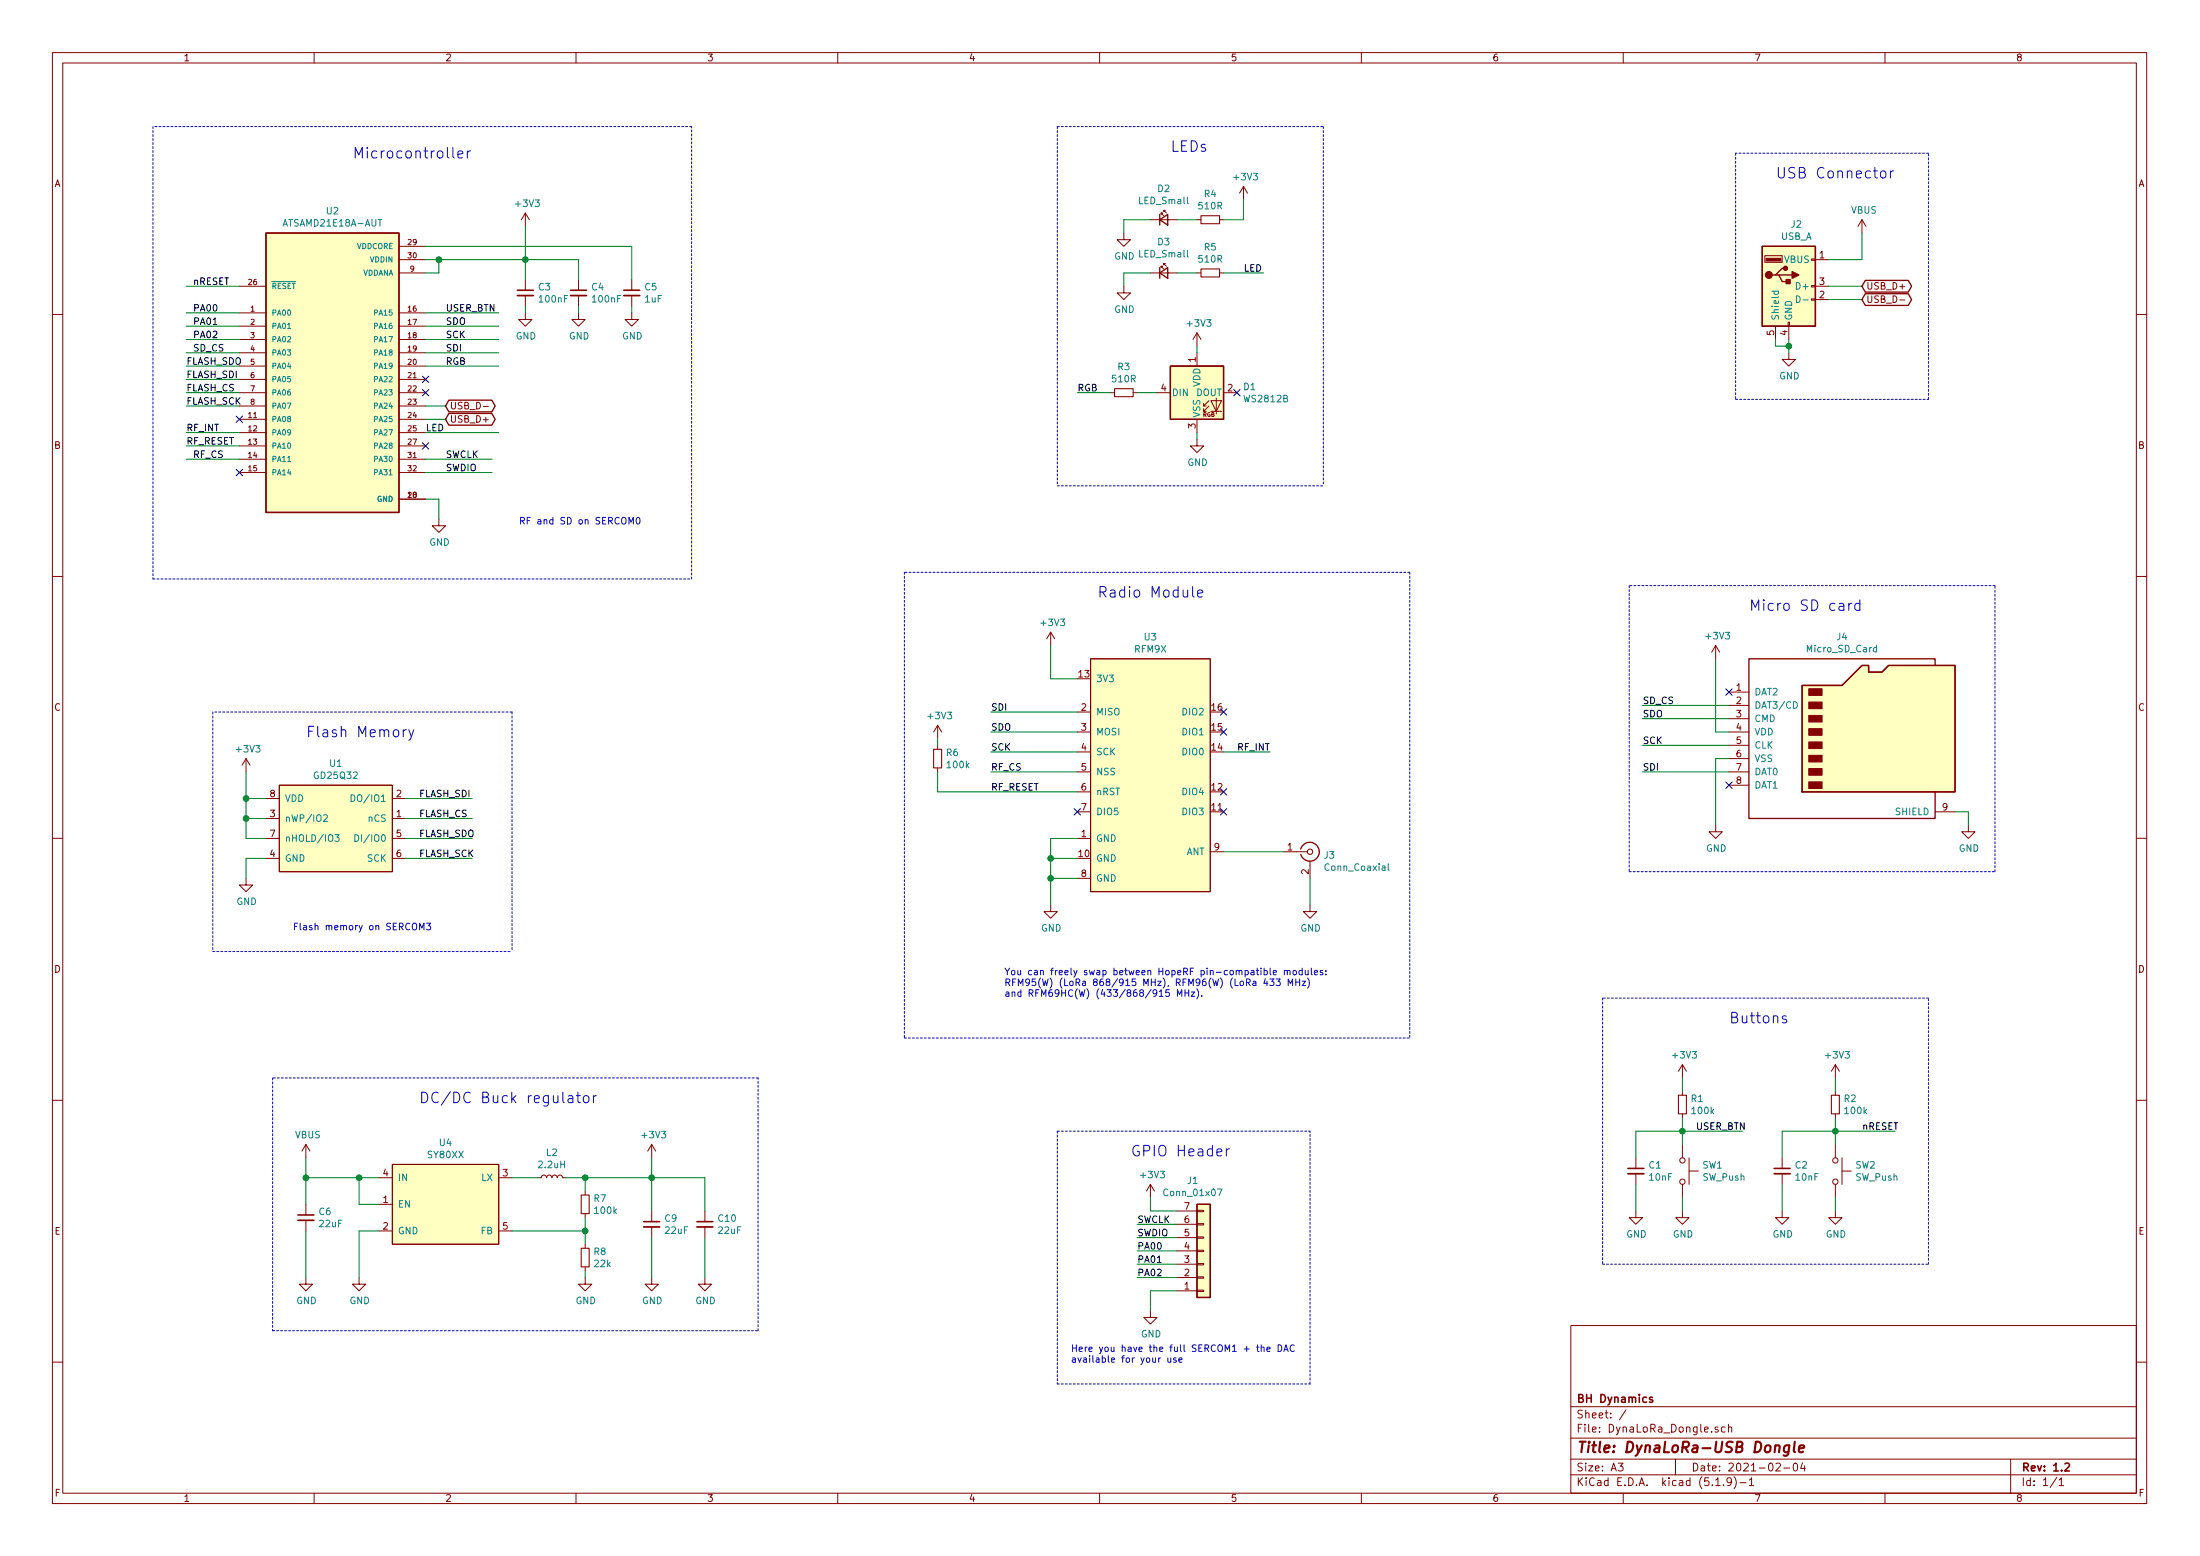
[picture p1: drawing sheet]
EESchema Schematic File Version 4
EELAYER 30 0
EELAYER END
$Descr A3 16535 11693
encoding utf-8
Sheet 1 1
Title "DynaLoRa-USB Dongle"
Date "2021-02-04"
Rev "1.2"
Comp "BH Dynamics"
Comment1 ""
Comment2 ""
Comment3 ""
Comment4 ""
$EndDescr
$Comp
L DynOSSAT:SY80XX U4
U 1 1
P 2850 8850
F 0 "U4" H 3350 9115 50  0000 C CNN
F 1 "SY80XX" H 3350 9024 50  0000 C CNN
F 2 "Package_TO_SOT_SMD:SOT-23-5" H 3150 8700 50  0001 C CNN
F 3 "" H 3150 8700 50  0001 C CNN
	1    2850 8850
	1    0    0    -1  
$EndComp
$Comp
L Device:C_Small C6
U 1 1
P 2300 9150
F 0 "C6" H 2392 9196 50  0000 L CNN
F 1 "22uF" H 2392 9105 50  0000 L CNN
F 2 "Capacitor_SMD:C_0603_1608Metric" H 2300 9150 50  0001 C CNN
F 3 "~" H 2300 9150 50  0001 C CNN
	1    2300 9150
	1    0    0    -1  
$EndComp
Wire Wire Line
	2850 8850 2700 8850
Wire Wire Line
	2300 8850 2300 9050
Wire Wire Line
	2850 9050 2700 9050
Wire Wire Line
	2700 9050 2700 8850
Connection ~ 2700 8850
Wire Wire Line
	2700 8850 2300 8850
Wire Wire Line
	2700 9250 2700 9600
Wire Wire Line
	2300 9250 2300 9600
$Comp
L power:GND #PWR027
U 1 1
P 2300 9600
F 0 "#PWR027" H 2300 9350 50  0001 C CNN
F 1 "GND" H 2305 9427 50  0000 C CNN
F 2 "" H 2300 9600 50  0001 C CNN
F 3 "" H 2300 9600 50  0001 C CNN
	1    2300 9600
	1    0    0    -1  
$EndComp
$Comp
L power:GND #PWR028
U 1 1
P 2700 9600
F 0 "#PWR028" H 2700 9350 50  0001 C CNN
F 1 "GND" H 2705 9427 50  0000 C CNN
F 2 "" H 2700 9600 50  0001 C CNN
F 3 "" H 2700 9600 50  0001 C CNN
	1    2700 9600
	1    0    0    -1  
$EndComp
Wire Wire Line
	2700 9250 2850 9250
$Comp
L Device:R_Small R7
U 1 1
P 4400 9050
F 0 "R7" H 4459 9096 50  0000 L CNN
F 1 "100k" H 4459 9005 50  0000 L CNN
F 2 "Resistor_SMD:R_0402_1005Metric" H 4400 9050 50  0001 C CNN
F 3 "~" H 4400 9050 50  0001 C CNN
	1    4400 9050
	1    0    0    -1  
$EndComp
$Comp
L Device:R_Small R8
U 1 1
P 4400 9450
F 0 "R8" H 4459 9496 50  0000 L CNN
F 1 "22k" H 4459 9405 50  0000 L CNN
F 2 "Resistor_SMD:R_0402_1005Metric" H 4400 9450 50  0001 C CNN
F 3 "~" H 4400 9450 50  0001 C CNN
	1    4400 9450
	1    0    0    -1  
$EndComp
$Comp
L power:GND #PWR031
U 1 1
P 4400 9600
F 0 "#PWR031" H 4400 9350 50  0001 C CNN
F 1 "GND" H 4405 9427 50  0000 C CNN
F 2 "" H 4400 9600 50  0001 C CNN
F 3 "" H 4400 9600 50  0001 C CNN
	1    4400 9600
	1    0    0    -1  
$EndComp
Wire Wire Line
	3850 9250 4400 9250
Wire Wire Line
	4400 9250 4400 9150
Wire Wire Line
	4400 9250 4400 9350
Connection ~ 4400 9250
Wire Wire Line
	4400 9550 4400 9600
$Comp
L Device:L_Small L2
U 1 1
P 4150 8850
F 0 "L2" V 4335 8850 50  0000 C CNN
F 1 "2.2uH" V 4244 8850 50  0000 C CNN
F 2 "Inductor_SMD:L_1210_3225Metric" H 4150 8850 50  0001 C CNN
F 3 "~" H 4150 8850 50  0001 C CNN
	1    4150 8850
	0    -1   -1   0   
$EndComp
Wire Wire Line
	4250 8850 4400 8850
Wire Wire Line
	4400 8850 4400 8950
Wire Wire Line
	4050 8850 3850 8850
$Comp
L Device:C_Small C9
U 1 1
P 4900 9200
F 0 "C9" H 4992 9246 50  0000 L CNN
F 1 "22uF" H 4992 9155 50  0000 L CNN
F 2 "Capacitor_SMD:C_0603_1608Metric" H 4900 9200 50  0001 C CNN
F 3 "~" H 4900 9200 50  0001 C CNN
	1    4900 9200
	1    0    0    -1  
$EndComp
$Comp
L Device:C_Small C10
U 1 1
P 5300 9200
F 0 "C10" H 5392 9246 50  0000 L CNN
F 1 "22uF" H 5392 9155 50  0000 L CNN
F 2 "Capacitor_SMD:C_0603_1608Metric" H 5300 9200 50  0001 C CNN
F 3 "~" H 5300 9200 50  0001 C CNN
	1    5300 9200
	1    0    0    -1  
$EndComp
Wire Wire Line
	4400 8850 4900 8850
Wire Wire Line
	4900 8850 4900 9100
Connection ~ 4400 8850
Wire Wire Line
	4900 8850 5300 8850
Wire Wire Line
	5300 8850 5300 9100
Connection ~ 4900 8850
$Comp
L power:GND #PWR034
U 1 1
P 4900 9600
F 0 "#PWR034" H 4900 9350 50  0001 C CNN
F 1 "GND" H 4905 9427 50  0000 C CNN
F 2 "" H 4900 9600 50  0001 C CNN
F 3 "" H 4900 9600 50  0001 C CNN
	1    4900 9600
	1    0    0    -1  
$EndComp
$Comp
L power:GND #PWR035
U 1 1
P 5300 9600
F 0 "#PWR035" H 5300 9350 50  0001 C CNN
F 1 "GND" H 5305 9427 50  0000 C CNN
F 2 "" H 5300 9600 50  0001 C CNN
F 3 "" H 5300 9600 50  0001 C CNN
	1    5300 9600
	1    0    0    -1  
$EndComp
Wire Wire Line
	4900 9300 4900 9600
Wire Wire Line
	5300 9300 5300 9600
$Comp
L power:+3V3 #PWR033
U 1 1
P 4900 8700
F 0 "#PWR033" H 4900 8550 50  0001 C CNN
F 1 "+3V3" H 4915 8873 50  0000 C CNN
F 2 "" H 4900 8700 50  0001 C CNN
F 3 "" H 4900 8700 50  0001 C CNN
	1    4900 8700
	1    0    0    -1  
$EndComp
$Comp
L power:VBUS #PWR026
U 1 1
P 2300 8700
F 0 "#PWR026" H 2300 8550 50  0001 C CNN
F 1 "VBUS" H 2315 8873 50  0000 C CNN
F 2 "" H 2300 8700 50  0001 C CNN
F 3 "" H 2300 8700 50  0001 C CNN
	1    2300 8700
	1    0    0    -1  
$EndComp
Wire Wire Line
	4900 8700 4900 8850
Wire Wire Line
	2300 8700 2300 8850
Connection ~ 2300 8850
$Comp
L Device:R_Small R2
U 1 1
P 13800 8300
F 0 "R2" H 13859 8346 50  0000 L CNN
F 1 "100k" H 13859 8255 50  0000 L CNN
F 2 "Resistor_SMD:R_0402_1005Metric" H 13800 8300 50  0001 C CNN
F 3 "~" H 13800 8300 50  0001 C CNN
	1    13800 8300
	1    0    0    -1  
$EndComp
$Comp
L Switch:SW_Push SW2
U 1 1
P 13800 8800
F 0 "SW2" V 13754 8948 50  0000 L CNN
F 1 "SW_Push" V 13845 8948 50  0000 L CNN
F 2 "DynOSSAT:SW_SPST_B3U-3000P" H 13800 9000 50  0001 C CNN
F 3 "~" H 13800 9000 50  0001 C CNN
	1    13800 8800
	0    1    1    0   
$EndComp
Wire Wire Line
	13800 8600 13800 8500
$Comp
L power:GND #PWR08
U 1 1
P 13800 9100
F 0 "#PWR08" H 13800 8850 50  0001 C CNN
F 1 "GND" H 13805 8927 50  0000 C CNN
F 2 "" H 13800 9100 50  0001 C CNN
F 3 "" H 13800 9100 50  0001 C CNN
	1    13800 9100
	1    0    0    -1  
$EndComp
Wire Wire Line
	13800 9000 13800 9100
Wire Wire Line
	13800 8500 14250 8500
Connection ~ 13800 8500
Wire Wire Line
	13800 8500 13800 8400
$Comp
L power:+3V3 #PWR07
U 1 1
P 13800 8100
F 0 "#PWR07" H 13800 7950 50  0001 C CNN
F 1 "+3V3" H 13815 8273 50  0000 C CNN
F 2 "" H 13800 8100 50  0001 C CNN
F 3 "" H 13800 8100 50  0001 C CNN
	1    13800 8100
	1    0    0    -1  
$EndComp
Wire Wire Line
	13800 8100 13800 8200
Text Label 14000 8500 0    50   ~ 0
nRESET
$Comp
L LED:WS2812B D1
U 1 1
P 9000 2950
F 0 "D1" H 9344 2996 50  0000 L CNN
F 1 "WS2812B" H 9344 2905 50  0000 L CNN
F 2 "DynOSSAT:LED_SK6812MINI_PLCC4_3.5x3.5mm_P1.75mm" H 9050 2650 50  0001 L TNN
F 3 "https://cdn-shop.adafruit.com/datasheets/WS2812B.pdf" H 9100 2575 50  0001 L TNN
	1    9000 2950
	1    0    0    -1  
$EndComp
$Comp
L Device:LED_Small D2
U 1 1
P 8750 1650
F 0 "D2" H 8750 1885 50  0000 C CNN
F 1 "LED_Small" H 8750 1794 50  0000 C CNN
F 2 "LED_SMD:LED_0805_2012Metric" V 8750 1650 50  0001 C CNN
F 3 "~" V 8750 1650 50  0001 C CNN
	1    8750 1650
	1    0    0    -1  
$EndComp
$Comp
L Device:LED_Small D3
U 1 1
P 8750 2050
F 0 "D3" H 8750 2285 50  0000 C CNN
F 1 "LED_Small" H 8750 2194 50  0000 C CNN
F 2 "LED_SMD:LED_0805_2012Metric" V 8750 2050 50  0001 C CNN
F 3 "~" V 8750 2050 50  0001 C CNN
	1    8750 2050
	1    0    0    -1  
$EndComp
$Comp
L Device:R_Small R4
U 1 1
P 9100 1650
F 0 "R4" V 8904 1650 50  0000 C CNN
F 1 "510R" V 8995 1650 50  0000 C CNN
F 2 "Resistor_SMD:R_0402_1005Metric" H 9100 1650 50  0001 C CNN
F 3 "~" H 9100 1650 50  0001 C CNN
	1    9100 1650
	0    1    1    0   
$EndComp
$Comp
L Device:R_Small R5
U 1 1
P 9100 2050
F 0 "R5" V 8904 2050 50  0000 C CNN
F 1 "510R" V 8995 2050 50  0000 C CNN
F 2 "Resistor_SMD:R_0402_1005Metric" H 9100 2050 50  0001 C CNN
F 3 "~" H 9100 2050 50  0001 C CNN
	1    9100 2050
	0    1    1    0   
$EndComp
Wire Wire Line
	8850 1650 9000 1650
Wire Wire Line
	8850 2050 9000 2050
$Comp
L Device:R_Small R3
U 1 1
P 8450 2950
F 0 "R3" V 8254 2950 50  0000 C CNN
F 1 "510R" V 8345 2950 50  0000 C CNN
F 2 "Resistor_SMD:R_0402_1005Metric" H 8450 2950 50  0001 C CNN
F 3 "~" H 8450 2950 50  0001 C CNN
	1    8450 2950
	0    1    1    0   
$EndComp
Wire Wire Line
	8550 2950 8700 2950
NoConn ~ 9300 2950
$Comp
L power:GND #PWR019
U 1 1
P 9000 3300
F 0 "#PWR019" H 9000 3050 50  0001 C CNN
F 1 "GND" H 9005 3127 50  0000 C CNN
F 2 "" H 9000 3300 50  0001 C CNN
F 3 "" H 9000 3300 50  0001 C CNN
	1    9000 3300
	1    0    0    -1  
$EndComp
Wire Wire Line
	9000 3250 9000 3300
$Comp
L power:+3V3 #PWR018
U 1 1
P 9000 2600
F 0 "#PWR018" H 9000 2450 50  0001 C CNN
F 1 "+3V3" H 9015 2773 50  0000 C CNN
F 2 "" H 9000 2600 50  0001 C CNN
F 3 "" H 9000 2600 50  0001 C CNN
	1    9000 2600
	1    0    0    -1  
$EndComp
Wire Wire Line
	9000 2600 9000 2650
Wire Wire Line
	8350 2950 8100 2950
Text Label 8100 2950 0    50   ~ 0
RGB
Wire Wire Line
	9200 1650 9350 1650
Wire Wire Line
	9350 1650 9350 1500
Wire Wire Line
	9200 2050 9500 2050
Wire Wire Line
	8650 2050 8450 2050
Wire Wire Line
	8450 2050 8450 2150
Wire Wire Line
	8650 1650 8450 1650
Wire Wire Line
	8450 1650 8450 1750
$Comp
L power:GND #PWR016
U 1 1
P 8450 1750
F 0 "#PWR016" H 8450 1500 50  0001 C CNN
F 1 "GND" H 8455 1577 50  0000 C CNN
F 2 "" H 8450 1750 50  0001 C CNN
F 3 "" H 8450 1750 50  0001 C CNN
	1    8450 1750
	1    0    0    -1  
$EndComp
$Comp
L power:GND #PWR017
U 1 1
P 8450 2150
F 0 "#PWR017" H 8450 1900 50  0001 C CNN
F 1 "GND" H 8455 1977 50  0000 C CNN
F 2 "" H 8450 2150 50  0001 C CNN
F 3 "" H 8450 2150 50  0001 C CNN
	1    8450 2150
	1    0    0    -1  
$EndComp
Text Label 9350 2050 0    50   ~ 0
LED
$Comp
L power:+3V3 #PWR020
U 1 1
P 9350 1500
F 0 "#PWR020" H 9350 1350 50  0001 C CNN
F 1 "+3V3" H 9365 1673 50  0000 C CNN
F 2 "" H 9350 1500 50  0001 C CNN
F 3 "" H 9350 1500 50  0001 C CNN
	1    9350 1500
	1    0    0    -1  
$EndComp
$Comp
L Device:R_Small R1
U 1 1
P 12650 8300
F 0 "R1" H 12709 8346 50  0000 L CNN
F 1 "100k" H 12709 8255 50  0000 L CNN
F 2 "Resistor_SMD:R_0402_1005Metric" H 12650 8300 50  0001 C CNN
F 3 "~" H 12650 8300 50  0001 C CNN
	1    12650 8300
	1    0    0    -1  
$EndComp
$Comp
L Switch:SW_Push SW1
U 1 1
P 12650 8800
F 0 "SW1" V 12604 8948 50  0000 L CNN
F 1 "SW_Push" V 12695 8948 50  0000 L CNN
F 2 "DynOSSAT:SW_SPST_B3U-3000P" H 12650 9000 50  0001 C CNN
F 3 "~" H 12650 9000 50  0001 C CNN
	1    12650 8800
	0    1    1    0   
$EndComp
Wire Wire Line
	12650 8600 12650 8500
$Comp
L power:GND #PWR03
U 1 1
P 12650 9100
F 0 "#PWR03" H 12650 8850 50  0001 C CNN
F 1 "GND" H 12655 8927 50  0000 C CNN
F 2 "" H 12650 9100 50  0001 C CNN
F 3 "" H 12650 9100 50  0001 C CNN
	1    12650 9100
	1    0    0    -1  
$EndComp
Wire Wire Line
	12650 9000 12650 9100
Wire Wire Line
	12650 8500 13100 8500
Connection ~ 12650 8500
Wire Wire Line
	12650 8500 12650 8400
$Comp
L power:+3V3 #PWR02
U 1 1
P 12650 8100
F 0 "#PWR02" H 12650 7950 50  0001 C CNN
F 1 "+3V3" H 12665 8273 50  0000 C CNN
F 2 "" H 12650 8100 50  0001 C CNN
F 3 "" H 12650 8100 50  0001 C CNN
	1    12650 8100
	1    0    0    -1  
$EndComp
Wire Wire Line
	12650 8100 12650 8200
Text Label 12750 8500 0    50   ~ 0
USER_BTN
$Comp
L Device:C_Small C1
U 1 1
P 12300 8800
F 0 "C1" H 12392 8846 50  0000 L CNN
F 1 "10nF" H 12392 8755 50  0000 L CNN
F 2 "Capacitor_SMD:C_0402_1005Metric" H 12300 8800 50  0001 C CNN
F 3 "~" H 12300 8800 50  0001 C CNN
	1    12300 8800
	1    0    0    -1  
$EndComp
$Comp
L Device:C_Small C2
U 1 1
P 13400 8800
F 0 "C2" H 13492 8846 50  0000 L CNN
F 1 "10nF" H 13492 8755 50  0000 L CNN
F 2 "Capacitor_SMD:C_0402_1005Metric" H 13400 8800 50  0001 C CNN
F 3 "~" H 13400 8800 50  0001 C CNN
	1    13400 8800
	1    0    0    -1  
$EndComp
Wire Wire Line
	13400 8700 13400 8500
Wire Wire Line
	13400 8500 13800 8500
$Comp
L power:GND #PWR06
U 1 1
P 13400 9100
F 0 "#PWR06" H 13400 8850 50  0001 C CNN
F 1 "GND" H 13405 8927 50  0000 C CNN
F 2 "" H 13400 9100 50  0001 C CNN
F 3 "" H 13400 9100 50  0001 C CNN
	1    13400 9100
	1    0    0    -1  
$EndComp
Wire Wire Line
	13400 9100 13400 8900
Wire Wire Line
	12300 8700 12300 8500
Wire Wire Line
	12300 8500 12650 8500
$Comp
L power:GND #PWR01
U 1 1
P 12300 9100
F 0 "#PWR01" H 12300 8850 50  0001 C CNN
F 1 "GND" H 12305 8927 50  0000 C CNN
F 2 "" H 12300 9100 50  0001 C CNN
F 3 "" H 12300 9100 50  0001 C CNN
	1    12300 9100
	1    0    0    -1  
$EndComp
Wire Wire Line
	12300 9100 12300 8900
$Comp
L Device:C_Small C5
U 1 1
P 4750 2200
F 0 "C5" H 4842 2246 50  0000 L CNN
F 1 "1uF" H 4842 2155 50  0000 L CNN
F 2 "Capacitor_SMD:C_0603_1608Metric" H 4750 2200 50  0001 C CNN
F 3 "~" H 4750 2200 50  0001 C CNN
	1    4750 2200
	1    0    0    -1  
$EndComp
$Comp
L Device:C_Small C3
U 1 1
P 3950 2200
F 0 "C3" H 4042 2246 50  0000 L CNN
F 1 "100nF" H 4042 2155 50  0000 L CNN
F 2 "Capacitor_SMD:C_0402_1005Metric" H 3950 2200 50  0001 C CNN
F 3 "~" H 3950 2200 50  0001 C CNN
	1    3950 2200
	1    0    0    -1  
$EndComp
$Comp
L Device:C_Small C4
U 1 1
P 4350 2200
F 0 "C4" H 4442 2246 50  0000 L CNN
F 1 "100nF" H 4442 2155 50  0000 L CNN
F 2 "Capacitor_SMD:C_0402_1005Metric" H 4350 2200 50  0001 C CNN
F 3 "~" H 4350 2200 50  0001 C CNN
	1    4350 2200
	1    0    0    -1  
$EndComp
Text Label 1450 2150 0    50   ~ 0
nRESET
Text Label 3350 3450 0    50   ~ 0
SWCLK
Text Label 3350 3550 0    50   ~ 0
SWDIO
$Comp
L power:GND #PWR09
U 1 1
P 3300 3900
F 0 "#PWR09" H 3300 3650 50  0001 C CNN
F 1 "GND" H 3305 3727 50  0000 C CNN
F 2 "" H 3300 3900 50  0001 C CNN
F 3 "" H 3300 3900 50  0001 C CNN
	1    3300 3900
	1    0    0    -1  
$EndComp
$Comp
L power:+3V3 #PWR010
U 1 1
P 3950 1700
F 0 "#PWR010" H 3950 1550 50  0001 C CNN
F 1 "+3V3" H 3965 1873 50  0000 C CNN
F 2 "" H 3950 1700 50  0001 C CNN
F 3 "" H 3950 1700 50  0001 C CNN
	1    3950 1700
	1    0    0    -1  
$EndComp
Text GLabel 3350 3050 2    50   BiDi ~ 0
USB_D-
Text GLabel 3350 3150 2    50   BiDi ~ 0
USB_D+
$Comp
L DynOSSAT:ATSAMD21E18A-AUT U2
U 1 1
P 2500 2750
F 0 "U2" H 2500 3917 50  0000 C CNN
F 1 "ATSAMD21E18A-AUT" H 2500 3826 50  0000 C CNN
F 2 "DynOSSAT:QFP80P900X900X120-32N" H 2500 2750 50  0001 L BNN
F 3 "" H 2500 2750 50  0001 L BNN
F 4 "8.0" H 2500 2750 50  0001 L BNN "PIN_COUNT_E"
F 5 "8.0" H 2500 2750 50  0001 L BNN "PIN_COUNT_D"
F 6 "7.1" H 2500 2750 50  0001 L BNN "E1_MAX"
F 7 "0.375" H 2500 2750 50  0001 L BNN "B_NOM"
F 8 "6.9" H 2500 2750 50  0001 L BNN "D1_MIN"
F 9 "0.0" H 2500 2750 50  0001 L BNN "D2_NOM"
F 10 "7.1" H 2500 2750 50  0001 L BNN "D1_MAX"
F 11 "8.75" H 2500 2750 50  0001 L BNN "E_MIN"
F 12 "1.2" H 2500 2750 50  0001 L BNN "A_MAX"
F 13 "9.25" H 2500 2750 50  0001 L BNN "E_MAX"
F 14 "0.45" H 2500 2750 50  0001 L BNN "L_MIN"
F 15 "0.75" H 2500 2750 50  0001 L BNN "L_MAX"
F 16 "IPC 7351B" H 2500 2750 50  0001 L BNN "STANDARD"
F 17 "7.0" H 2500 2750 50  0001 L BNN "D1_NOM"
F 18 "9.0" H 2500 2750 50  0001 L BNN "E_NOM"
F 19 "0.6" H 2500 2750 50  0001 L BNN "L_NOM"
F 20 "23132" H 2500 2750 50  0001 L BNN "SNAPEDA_PACKAGE_ID"
F 21 "0.0" H 2500 2750 50  0001 L BNN "E2_NOM"
F 22 "0.3" H 2500 2750 50  0001 L BNN "B_MIN"
F 23 "0.45" H 2500 2750 50  0001 L BNN "B_MAX"
F 24 "0.1" H 2500 2750 50  0001 L BNN "A1_MIN"
F 25 "Microchip" H 2500 2750 50  0001 L BNN "MANUFACTURER"
F 26 "9.0" H 2500 2750 50  0001 L BNN "D_NOM"
F 27 "9.25" H 2500 2750 50  0001 L BNN "D_MAX"
F 28 "0.8" H 2500 2750 50  0001 L BNN "ENOM"
F 29 "8.75" H 2500 2750 50  0001 L BNN "D_MIN"
F 30 "6.9" H 2500 2750 50  0001 L BNN "E1_MIN"
F 31 "7.0" H 2500 2750 50  0001 L BNN "E1_NOM"
	1    2500 2750
	1    0    0    -1  
$EndComp
Wire Wire Line
	4750 1850 4750 2100
Wire Wire Line
	4350 2100 4350 1950
Wire Wire Line
	4350 1950 3950 1950
Wire Wire Line
	3200 2050 3300 2050
Wire Wire Line
	3300 2050 3300 1950
Wire Wire Line
	3300 1950 3200 1950
Wire Wire Line
	3950 2100 3950 1950
Connection ~ 3950 1950
Wire Wire Line
	3950 1950 3950 1700
$Comp
L power:GND #PWR013
U 1 1
P 4750 2350
F 0 "#PWR013" H 4750 2100 50  0001 C CNN
F 1 "GND" H 4755 2177 50  0000 C CNN
F 2 "" H 4750 2350 50  0001 C CNN
F 3 "" H 4750 2350 50  0001 C CNN
	1    4750 2350
	1    0    0    -1  
$EndComp
$Comp
L power:GND #PWR012
U 1 1
P 4350 2350
F 0 "#PWR012" H 4350 2100 50  0001 C CNN
F 1 "GND" H 4355 2177 50  0000 C CNN
F 2 "" H 4350 2350 50  0001 C CNN
F 3 "" H 4350 2350 50  0001 C CNN
	1    4350 2350
	1    0    0    -1  
$EndComp
$Comp
L power:GND #PWR011
U 1 1
P 3950 2350
F 0 "#PWR011" H 3950 2100 50  0001 C CNN
F 1 "GND" H 3955 2177 50  0000 C CNN
F 2 "" H 3950 2350 50  0001 C CNN
F 3 "" H 3950 2350 50  0001 C CNN
	1    3950 2350
	1    0    0    -1  
$EndComp
Wire Wire Line
	3950 2300 3950 2350
Wire Wire Line
	4350 2300 4350 2350
Wire Wire Line
	4750 2300 4750 2350
Wire Wire Line
	3200 3150 3350 3150
Wire Wire Line
	3350 3050 3200 3050
Wire Wire Line
	1800 2150 1400 2150
Wire Wire Line
	3200 3450 3700 3450
Wire Wire Line
	3200 3550 3700 3550
Wire Wire Line
	3200 3750 3300 3750
Wire Wire Line
	3300 3750 3300 3900
Text Label 1400 2850 0    50   ~ 0
FLASH_SDI
Wire Wire Line
	3200 2450 3750 2450
Wire Wire Line
	3200 2550 3750 2550
Wire Wire Line
	3200 2650 3750 2650
Wire Wire Line
	3200 2750 3750 2750
Text Label 1400 2950 0    50   ~ 0
FLASH_CS
Wire Wire Line
	3200 1850 4750 1850
Wire Wire Line
	3300 1950 3950 1950
Connection ~ 3300 1950
Text Label 3350 2450 0    50   ~ 0
SDO
Text Label 3350 2550 0    50   ~ 0
SCK
Wire Wire Line
	1800 2950 1400 2950
Wire Wire Line
	1400 3050 1800 3050
Wire Wire Line
	1800 2850 1400 2850
Wire Wire Line
	1800 2750 1400 2750
Text Label 3350 2650 0    50   ~ 0
SDI
Wire Wire Line
	1800 2650 1400 2650
Text Label 1400 3350 0    50   ~ 0
RF_RESET
Text Label 1400 3250 0    50   ~ 0
RF_INT
Wire Wire Line
	1800 3250 1400 3250
Text Label 3350 2350 0    50   ~ 0
USER_BTN
Text Label 3200 3250 0    50   ~ 0
LED
Text Label 3350 2750 0    50   ~ 0
RGB
Wire Wire Line
	3200 2350 3750 2350
NoConn ~ 3200 2850
NoConn ~ 3200 2950
NoConn ~ 1800 3550
Text Label 1450 2350 0    50   ~ 0
PA00
Text Label 1450 2450 0    50   ~ 0
PA01
Wire Wire Line
	1800 2350 1400 2350
Wire Wire Line
	1800 2450 1400 2450
Wire Wire Line
	1800 2550 1400 2550
Text Label 1450 2550 0    50   ~ 0
PA02
Wire Notes Line
	2050 10000 5700 10000
Wire Notes Line
	5700 10000 5700 8100
Wire Notes Line
	5700 8100 2050 8100
Wire Notes Line
	2050 8100 2050 10000
Text Notes 3150 8300 0    79   ~ 0
DC/DC Buck regulator
Wire Notes Line
	1150 4350 5200 4350
Wire Notes Line
	5200 4350 5200 950 
Wire Notes Line
	5200 950  1150 950 
Wire Notes Line
	1150 950  1150 4350
Text Notes 2650 1200 0    79   ~ 0
Microcontroller
Wire Notes Line
	12050 9500 14500 9500
Wire Notes Line
	14500 9500 14500 7500
Wire Notes Line
	14500 7500 12050 7500
Wire Notes Line
	12050 7500 12050 9500
Text Notes 13000 7700 0    79   ~ 0
Buttons
Wire Notes Line
	9950 950  9950 3650
Wire Notes Line
	7950 950  7950 3650
Text Notes 8800 1150 0    79   ~ 0
LEDs
Text Notes 13150 4600 0    79   ~ 0
Micro SD card
Wire Notes Line
	12250 4400 12250 6550
Wire Notes Line
	15000 4400 12250 4400
Wire Notes Line
	15000 6550 15000 4400
Wire Notes Line
	12250 6550 15000 6550
Text Notes 8500 8700 0    79   ~ 0
GPIO Header
Text Notes 2300 5550 0    79   ~ 0
Flash Memory
Wire Notes Line
	3850 5350 1600 5350
Wire Notes Line
	1600 7150 3850 7150
Text Notes 8250 4500 0    79   ~ 0
Radio Module
Wire Notes Line
	10600 4300 6800 4300
Wire Notes Line
	6800 7800 10600 7800
Text Label 8550 9600 0    50   ~ 0
PA02
Text Label 12350 5300 0    50   ~ 0
SD_CS
Text Label 12350 5600 0    50   ~ 0
SCK
Text Label 12350 5400 0    50   ~ 0
SDO
Text Label 12350 5800 0    50   ~ 0
SDI
$Comp
L power:+3V3 #PWR029
U 1 1
P 12900 4950
F 0 "#PWR029" H 12900 4800 50  0001 C CNN
F 1 "+3V3" H 12915 5123 50  0000 C CNN
F 2 "" H 12900 4950 50  0001 C CNN
F 3 "" H 12900 4950 50  0001 C CNN
	1    12900 4950
	1    0    0    -1  
$EndComp
$Comp
L power:GND #PWR036
U 1 1
P 14800 6200
F 0 "#PWR036" H 14800 5950 50  0001 C CNN
F 1 "GND" H 14805 6027 50  0000 C CNN
F 2 "" H 14800 6200 50  0001 C CNN
F 3 "" H 14800 6200 50  0001 C CNN
	1    14800 6200
	1    0    0    -1  
$EndComp
Wire Wire Line
	14800 6100 14800 6200
Wire Wire Line
	14700 6100 14800 6100
Wire Wire Line
	13000 5800 12350 5800
Wire Wire Line
	13000 5600 12350 5600
Wire Wire Line
	12900 5500 12900 4950
Wire Wire Line
	13000 5500 12900 5500
Wire Wire Line
	13000 5400 12350 5400
Wire Wire Line
	13000 5300 12350 5300
NoConn ~ 13000 5200
$Comp
L Connector:Micro_SD_Card J4
U 1 1
P 13900 5500
F 0 "J4" H 13850 6217 50  0000 C CNN
F 1 "Micro_SD_Card" H 13850 6126 50  0000 C CNN
F 2 "DynOSSAT:TF-102-18" H 15050 5800 50  0001 C CNN
F 3 "http://katalog.we-online.de/em/datasheet/693072010801.pdf" H 13900 5500 50  0001 C CNN
	1    13900 5500
	1    0    0    -1  
$EndComp
Text Label 8550 9500 0    50   ~ 0
PA01
Text Label 8550 9400 0    50   ~ 0
PA00
Wire Wire Line
	9200 6400 9650 6400
Text Label 3150 6450 0    50   ~ 0
FLASH_SCK
Text Label 3150 6300 0    50   ~ 0
FLASH_SDO
Text Label 3150 6150 0    50   ~ 0
FLASH_CS
Text Label 3150 6000 0    50   ~ 0
FLASH_SDI
$Comp
L power:GND #PWR05
U 1 1
P 1850 6600
F 0 "#PWR05" H 1850 6350 50  0001 C CNN
F 1 "GND" H 1855 6427 50  0000 C CNN
F 2 "" H 1850 6600 50  0001 C CNN
F 3 "" H 1850 6600 50  0001 C CNN
	1    1850 6600
	1    0    0    -1  
$EndComp
Wire Wire Line
	1850 6450 1850 6600
Wire Wire Line
	2000 6450 1850 6450
Wire Wire Line
	3050 6450 3550 6450
Wire Wire Line
	3050 6300 3550 6300
Wire Wire Line
	3050 6150 3550 6150
Wire Wire Line
	3050 6000 3550 6000
$Comp
L power:+3V3 #PWR04
U 1 1
P 1850 5800
F 0 "#PWR04" H 1850 5650 50  0001 C CNN
F 1 "+3V3" H 1865 5973 50  0000 C CNN
F 2 "" H 1850 5800 50  0001 C CNN
F 3 "" H 1850 5800 50  0001 C CNN
	1    1850 5800
	1    0    0    -1  
$EndComp
Wire Wire Line
	1850 6000 1850 5800
Wire Wire Line
	2000 6000 1850 6000
Connection ~ 1850 6000
Wire Wire Line
	1850 6150 1850 6000
Wire Wire Line
	2000 6150 1850 6150
Connection ~ 1850 6150
Wire Wire Line
	1850 6300 1850 6150
Wire Wire Line
	2000 6300 1850 6300
$Comp
L DynOSSAT:GD25Q32 U1
U 1 1
P 2000 6000
F 0 "U1" H 2525 6265 50  0000 C CNN
F 1 "GD25Q32" H 2525 6174 50  0000 C CNN
F 2 "DynOSSAT:WSON-8-1EP_3x4mm_P0.8mm" H 2300 5900 50  0001 C CNN
F 3 "" H 2300 5900 50  0001 C CNN
	1    2000 6000
	1    0    0    -1  
$EndComp
Text Label 8550 9300 0    50   ~ 0
SWDIO
Text Label 8550 9200 0    50   ~ 0
SWCLK
$Comp
L power:+3V3 #PWR014
U 1 1
P 8650 9000
F 0 "#PWR014" H 8650 8850 50  0001 C CNN
F 1 "+3V3" H 8665 9173 50  0000 C CNN
F 2 "" H 8650 9000 50  0001 C CNN
F 3 "" H 8650 9000 50  0001 C CNN
	1    8650 9000
	1    0    0    -1  
$EndComp
$Comp
L power:GND #PWR015
U 1 1
P 8650 9850
F 0 "#PWR015" H 8650 9600 50  0001 C CNN
F 1 "GND" H 8655 9677 50  0000 C CNN
F 2 "" H 8650 9850 50  0001 C CNN
F 3 "" H 8650 9850 50  0001 C CNN
	1    8650 9850
	1    0    0    -1  
$EndComp
Wire Wire Line
	7050 5600 7050 5550
Wire Wire Line
	7050 5950 8100 5950
Wire Wire Line
	7050 5800 7050 5950
$Comp
L power:+3V3 #PWR023
U 1 1
P 7050 5550
F 0 "#PWR023" H 7050 5400 50  0001 C CNN
F 1 "+3V3" H 7065 5723 50  0000 C CNN
F 2 "" H 7050 5550 50  0001 C CNN
F 3 "" H 7050 5550 50  0001 C CNN
	1    7050 5550
	1    0    0    -1  
$EndComp
$Comp
L Device:R_Small R6
U 1 1
P 7050 5700
F 0 "R6" H 7109 5746 50  0000 L CNN
F 1 "100k" H 7109 5655 50  0000 L CNN
F 2 "Resistor_SMD:R_0402_1005Metric" H 7050 5700 50  0001 C CNN
F 3 "~" H 7050 5700 50  0001 C CNN
	1    7050 5700
	1    0    0    -1  
$EndComp
Text Label 7450 5950 0    50   ~ 0
RF_RESET
Text Label 9300 5650 0    50   ~ 0
RF_INT
Wire Wire Line
	9200 5650 9550 5650
Text Label 7450 5800 0    50   ~ 0
RF_CS
Text Label 7450 5650 0    50   ~ 0
SCK
Text Label 7450 5500 0    50   ~ 0
SDO
Text Label 7450 5350 0    50   ~ 0
SDI
$Comp
L power:+3V3 #PWR024
U 1 1
P 7900 4850
F 0 "#PWR024" H 7900 4700 50  0001 C CNN
F 1 "+3V3" H 7915 5023 50  0000 C CNN
F 2 "" H 7900 4850 50  0001 C CNN
F 3 "" H 7900 4850 50  0001 C CNN
	1    7900 4850
	1    0    0    -1  
$EndComp
Wire Wire Line
	7900 5100 7900 4850
Wire Wire Line
	8100 5100 7900 5100
Wire Wire Line
	8100 5350 7450 5350
Wire Wire Line
	8100 5500 7450 5500
Wire Wire Line
	8100 5650 7450 5650
Wire Wire Line
	8100 5800 7450 5800
Wire Wire Line
	7900 6600 7900 6800
Wire Wire Line
	8100 6600 7900 6600
Connection ~ 7900 6600
Wire Wire Line
	7900 6450 7900 6600
Wire Wire Line
	8100 6450 7900 6450
Connection ~ 7900 6450
Wire Wire Line
	7900 6300 7900 6450
Wire Wire Line
	8100 6300 7900 6300
$Comp
L power:GND #PWR025
U 1 1
P 7900 6800
F 0 "#PWR025" H 7900 6550 50  0001 C CNN
F 1 "GND" H 7905 6627 50  0000 C CNN
F 2 "" H 7900 6800 50  0001 C CNN
F 3 "" H 7900 6800 50  0001 C CNN
	1    7900 6800
	1    0    0    -1  
$EndComp
NoConn ~ 8100 6100
NoConn ~ 9200 5500
NoConn ~ 9200 5350
NoConn ~ 9200 5950
NoConn ~ 9200 6100
Wire Wire Line
	9850 6600 9850 6800
$Comp
L power:GND #PWR032
U 1 1
P 9850 6800
F 0 "#PWR032" H 9850 6550 50  0001 C CNN
F 1 "GND" H 9855 6627 50  0000 C CNN
F 2 "" H 9850 6800 50  0001 C CNN
F 3 "" H 9850 6800 50  0001 C CNN
	1    9850 6800
	1    0    0    -1  
$EndComp
$Comp
L Connector:Conn_Coaxial J3
U 1 1
P 9850 6400
F 0 "J3" H 9950 6375 50  0000 L CNN
F 1 "Conn_Coaxial" H 9950 6284 50  0000 L CNN
F 2 "Connector_Coaxial:SMA_Molex_73251-2200_Horizontal" H 9850 6400 50  0001 C CNN
F 3 " ~" H 9850 6400 50  0001 C CNN
	1    9850 6400
	1    0    0    -1  
$EndComp
Text GLabel 14000 2250 2    50   BiDi ~ 0
USB_D-
Text GLabel 14000 2150 2    50   BiDi ~ 0
USB_D+
Wire Wire Line
	13750 2250 14000 2250
Wire Wire Line
	13750 2150 14000 2150
Wire Wire Line
	13450 2600 13450 2650
Wire Wire Line
	13450 2600 13450 2550
Connection ~ 13450 2600
Wire Wire Line
	13350 2600 13450 2600
Wire Wire Line
	13350 2550 13350 2600
$Comp
L power:GND #PWR021
U 1 1
P 13450 2650
F 0 "#PWR021" H 13450 2400 50  0001 C CNN
F 1 "GND" H 13455 2477 50  0000 C CNN
F 2 "" H 13450 2650 50  0001 C CNN
F 3 "" H 13450 2650 50  0001 C CNN
	1    13450 2650
	1    0    0    -1  
$EndComp
Wire Wire Line
	14000 1950 14000 1750
Wire Wire Line
	13750 1950 14000 1950
$Comp
L power:VBUS #PWR022
U 1 1
P 14000 1750
F 0 "#PWR022" H 14000 1600 50  0001 C CNN
F 1 "VBUS" H 14015 1923 50  0000 C CNN
F 2 "" H 14000 1750 50  0001 C CNN
F 3 "" H 14000 1750 50  0001 C CNN
	1    14000 1750
	1    0    0    -1  
$EndComp
$Comp
L LoRa_Dongle_Thin-rescue:USB_A-Connector J2
U 1 1
P 13450 2150
F 0 "J2" H 13507 2617 50  0000 C CNN
F 1 "USB_A" H 13507 2526 50  0000 C CNN
F 2 "DynOSSAT:C46394" H 13600 2100 50  0001 C CNN
F 3 " ~" H 13600 2100 50  0001 C CNN
	1    13450 2150
	1    0    0    -1  
$EndComp
$Comp
L DynOSSAT:RFM96 U3
U 1 1
P 8100 5100
F 0 "U3" H 8650 5415 50  0000 C CNN
F 1 "RFM9X" H 8650 5324 50  0000 C CNN
F 2 "DynOSSAT:HOPERF_RFM69HW" H 9550 2800 50  0001 C CNN
F 3 "" H 9550 2800 50  0001 C CNN
	1    8100 5100
	1    0    0    -1  
$EndComp
Wire Notes Line
	13050 3000 14500 3000
Wire Notes Line
	14500 3000 14500 1150
Wire Notes Line
	14500 1150 13050 1150
Wire Notes Line
	13050 1150 13050 3000
Text Notes 13350 1350 0    79   ~ 0
USB Connector
Text Notes 7550 7500 0    50   ~ 0
You can freely swap between HopeRF pin-compatible modules:\nRFM95(W) (LoRa 868/915 MHz), RFM96(W) (LoRa 433 MHz)\nand RFM69HC(W) (433/868/915 MHz).
Wire Notes Line
	10600 4300 10600 7800
Wire Notes Line
	6800 4300 6800 7800
Text Notes 8050 10250 0    50   ~ 0
Here you have the full SERCOM1 + the DAC\navailable for your use
Wire Notes Line
	7950 8500 7950 10400
Wire Notes Line
	7950 10400 9850 10400
Wire Notes Line
	9850 10400 9850 8500
Wire Notes Line
	7950 8500 9850 8500
Text Notes 2200 7000 0    50   ~ 0
Flash memory on SERCOM3
Wire Notes Line
	1600 5350 1600 7150
Wire Notes Line
	3850 5350 3850 7150
Text Notes 3900 3950 0    50   ~ 0
RF and SD on SERCOM0
Wire Notes Line
	7950 3650 9950 3650
Wire Notes Line
	7950 950  9950 950 
Text Label 1400 3050 0    50   ~ 0
FLASH_SCK
Text Label 1400 2750 0    50   ~ 0
FLASH_SDO
Wire Wire Line
	1800 3350 1400 3350
NoConn ~ 3200 3350
Wire Wire Line
	1800 3450 1400 3450
Wire Wire Line
	3200 3250 3750 3250
NoConn ~ 1800 3150
Text Label 1450 3450 0    50   ~ 0
RF_CS
Text Label 1450 2650 0    50   ~ 0
SD_CS
$Comp
L Connector_Generic:Conn_01x07 J1
U 1 1
P 9050 9400
F 0 "J1" H 8968 8875 50  0000 C CNN
F 1 "Conn_01x07" H 8968 8966 50  0000 C CNN
F 2 "DynOSSAT:PinHeader_1x07_P2.54mm_Vertical_SMD_Pin1Left" H 9050 9400 50  0001 C CNN
F 3 "~" H 9050 9400 50  0001 C CNN
	1    9050 9400
	1    0    0    1   
$EndComp
Wire Wire Line
	8650 9000 8650 9100
Wire Wire Line
	8650 9100 8850 9100
Wire Wire Line
	8850 9700 8650 9700
Wire Wire Line
	8650 9700 8650 9850
Wire Wire Line
	8850 9600 8550 9600
Wire Wire Line
	8550 9500 8850 9500
Wire Wire Line
	8850 9400 8550 9400
Wire Wire Line
	8550 9300 8850 9300
Wire Wire Line
	8850 9200 8550 9200
NoConn ~ 13000 5900
Wire Wire Line
	13000 5700 12900 5700
Wire Wire Line
	12900 5700 12900 6200
$Comp
L power:GND #PWR?
U 1 1
P 12900 6200
F 0 "#PWR?" H 12900 5950 50  0001 C CNN
F 1 "GND" H 12905 6027 50  0000 C CNN
F 2 "" H 12900 6200 50  0001 C CNN
F 3 "" H 12900 6200 50  0001 C CNN
	1    12900 6200
	1    0    0    -1  
$EndComp
$EndSCHEMATC
